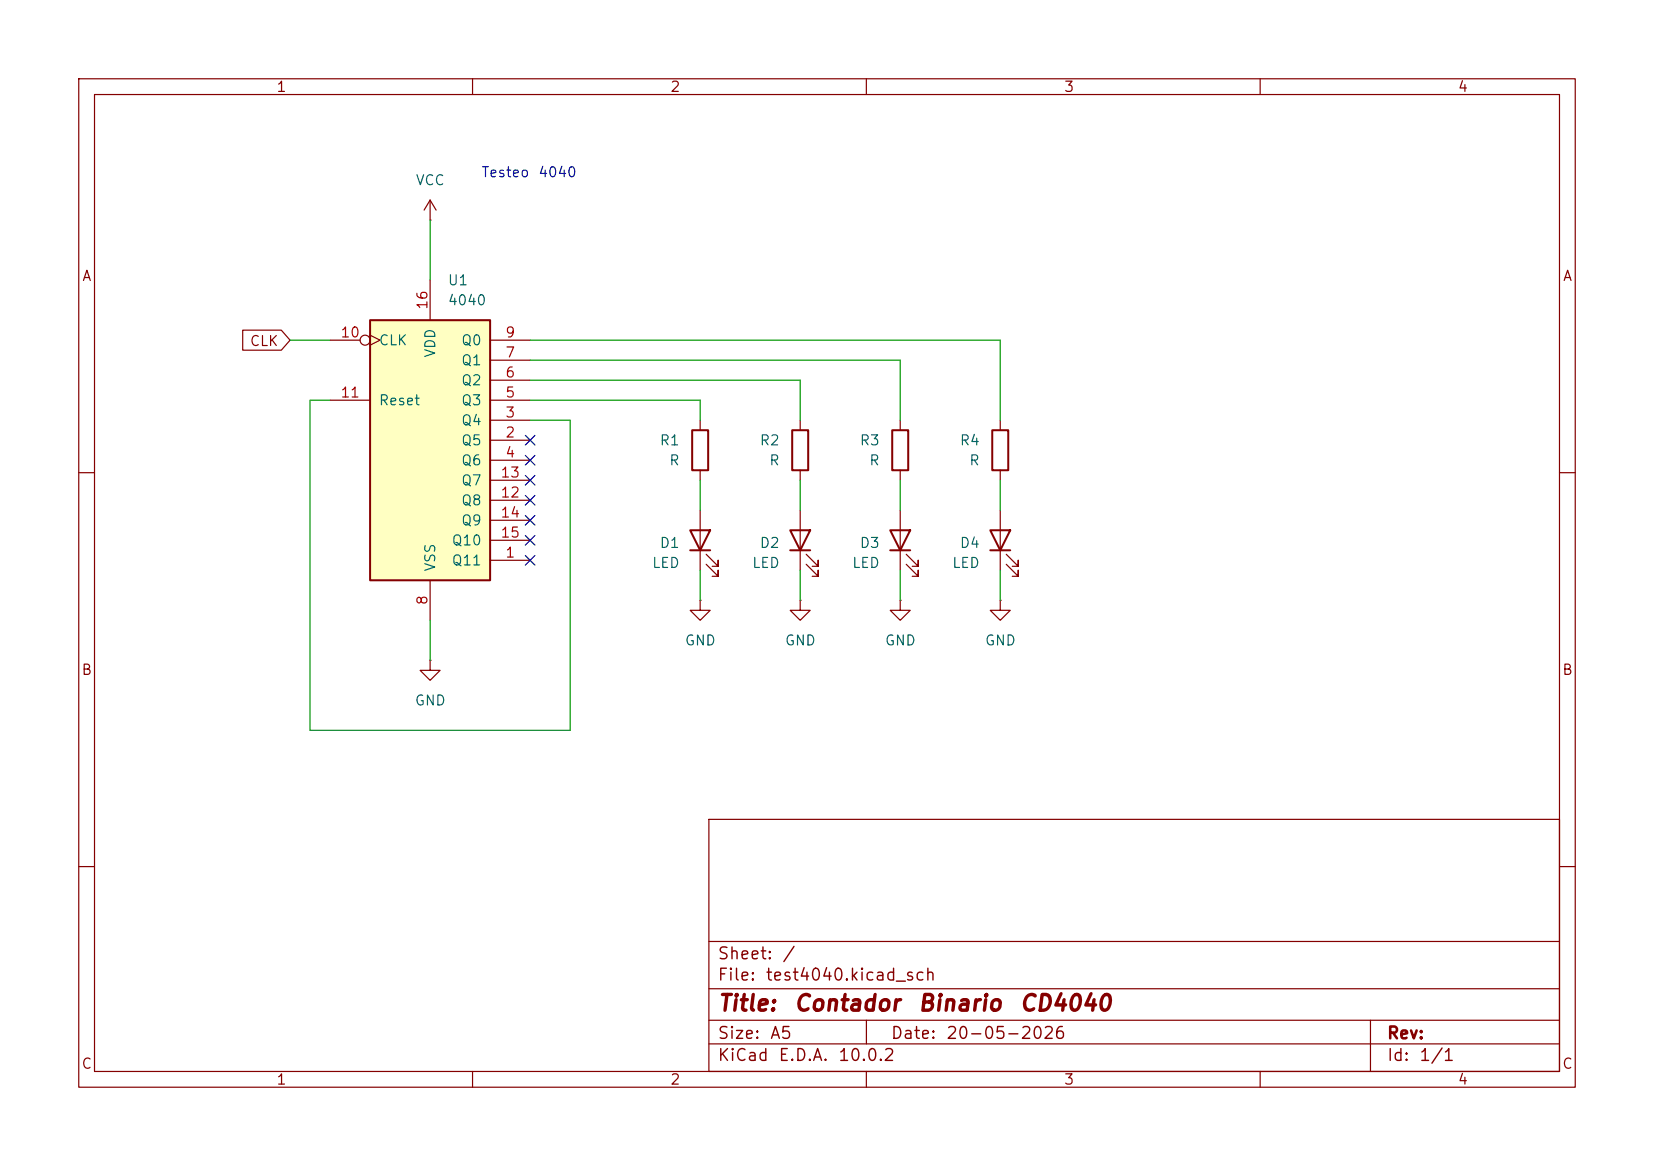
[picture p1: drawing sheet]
<svg xmlns="http://www.w3.org/2000/svg" width="210mm" height="148mm" viewBox="0 0 210 148" stroke-linecap="round" stroke-linejoin="round" font-family="sans-serif">
<g fill="none" stroke="#840000" stroke-width=".15">
<path d="M10 10h190v128h-190zM12 12h186v124h-186zM60 10v2M110 10v2M160 10v2M88.9 53.3v1.3M88.9 59.7v1.3M101.6 53.3v1.3M101.6 59.7v1.3M114.3 53.3v1.3M114.3 59.7v1.3M127 53.3v1.3"/>
<path d="M127 59.7v1.3M10 60h2M88.9 76.2v1.3h1.3l-1.3 1.2-1.3-1.2h1.3M88.9 76.2h.1M88.9 64.8v7.6M89.7 71.6l1.5 1.6v-.8v.8h-.8M89.7 70.4l1.5 1.5v-.8v.8h-.8M101.6 76.2v1.3h1.3l-1.3 1.2-1.3-1.2h1.3M101.6 76.2h.1M101.6 64.8v7.6M102.4 71.6l1.5 1.6v-.8v.8h-.8M102.4 70.4l1.5 1.5v-.8v.8h-.8"/>
<path d="M114.3 76.2v1.3h1.3l-1.3 1.2-1.3-1.2h1.3M114.3 76.2h.1M114.3 64.8v7.6M115.1 71.6l1.5 1.6v-.8v.8h-.8M115.1 70.4l1.5 1.5v-.8v.8h-.8M127 76.2v1.3h1.3l-1.3 1.2-1.3-1.2h1.3M127 76.2h.1M127 64.8v7.6M127.8 71.6l1.5 1.6v-.8v.8h-.8M127.8 70.4l1.5 1.5v-.8v.8h-.8M198 60h2M10 110h2"/>
<path d="M90 104h108v32h-108zM90 119.5h108M198 110h2M60 136v2M90 132.5h108M90 129.5h108M90 125.5h108M110 136v2M110 129.5v3M160 136v2M174 129.5v6.5"/>
</g>
<path d="M87.9 54.6h2v5.1h-2zM100.6 54.6h2v5.1h-2zM113.3 54.6h2v5.1h-2zM126 54.6h2v5.1h-2zM87.6 67.3h2.6l-1.3 2.6zM87.6 69.9h2.6M100.3 67.3h2.6l-1.3 2.6zM100.3 69.9h2.6M113 67.3h2.6l-1.3 2.6zM113 69.9h2.6M125.7 67.3h2.6l-1.3 2.6zM125.7 69.9h2.6" fill="none" stroke="#840000" stroke-width=".25"/>
<path d="M47 40.6h15.2v33.1h-15.2z" fill="#ffffc2"/>
<path d="M47 40.6h15.2v33.1h-15.2z" fill="none" stroke="#840000" stroke-width=".25"/>
<g fill="none" stroke="#840000" stroke-width=".15">
<path d="M54.6 27.9h.1M54.6 25.4v2.5M54.6 35.6v5M54.6 25.4l-.8 1.3M54.6 25.4l.8 1.3M30.8 41.9h4.9l1.1 1.3-1.1 1.3h-4.9zM41.9 50.8h5.1M41.9 43.2h3.8M47 42.5l1.3 .7-1.3 .6M62.2 55.9h5.1M62.2 53.3h5.1M62.2 58.4h5.1"/>
<path d="M62.2 50.8h5.1M62.2 48.3h5.1M62.2 45.7h5.1M62.2 43.2h5.1M54.6 73.7v5M62.2 71.1h5.1M62.2 63.5h5.1M62.2 61h5.1M62.2 66h5.1M62.2 68.6h5.1M54.6 83.8v1.3h1.3l-1.3 1.3-1.3-1.3h1.3M54.6 83.8h.1"/>
<circle cx="46.4" cy="43.2" r=".63"/>
</g>
<g fill="none" stroke="#009600" stroke-width=".15">
<path d="M54.6 27.9v7.7M36.8 43.2h5.1M41.9 50.8h-2.5v41.9h33v-39.4h-5.1M67.3 45.7h47v7.6M67.3 48.3h34.3v5M67.3 43.2h59.7v10.1M67.3 50.8h21.6v2.5M54.6 78.7v5.1M88.9 61v3.8M88.9 72.4v3.8M101.6 61v3.8M101.6 72.4v3.8"/>
<path d="M114.3 61v3.8M114.3 72.4v3.8M127 61v3.8M127 72.4v3.8"/>
</g>
<g fill="none" stroke="#000084" stroke-width=".15">
<path d="M66.7 55.3l1.2 1.2M66.7 57.8l1.2 1.2M67.9 55.3l-1.2 1.2M67.9 57.8l-1.2 1.2M66.7 70.5l1.2 1.2M66.7 62.9l1.2 1.2M66.7 65.4l1.2 1.2M66.7 68l1.2 1.2M66.7 60.4l1.2 1.2M67.9 70.5l-1.2 1.2M67.9 62.9l-1.2 1.2M67.9 65.4l-1.2 1.2"/>
<path d="M67.9 68l-1.2 1.2M67.9 60.4l-1.2 1.2"/>
</g>
<g font-size="2" fill="#840000">
<text x="91" y="128.8">Title:</text>
<text x="100.7" y="128.8">Contador</text>
<text x="116.4" y="128.8">Binario</text>
<text x="129.3" y="128.8">CD4040</text>
</g>
<g font-size="1.5" fill="#840000">
<text x="91" y="124.9">File:</text>
<text x="91" y="122.2">Sheet:</text>
<text x="97.1" y="124.9">test4040.kicad_sch</text>
<text x="99.2" y="122.2">/</text>
<text x="91" y="135.1">KiCad</text>
<text x="91" y="132.3">Size:</text>
<text x="97.7" y="132.3">A5</text>
<text x="98.7" y="135.1">E.D.A.</text>
<text x="106.3" y="135.1">10.0.2</text>
<text x="113" y="132.3">Date:</text>
<text x="120" y="132.3">20-05-2026</text>
<text x="176" y="132.3">Rev:</text>
<text x="176" y="135.1">Id:</text>
<text x="180.1" y="135.1">1/1</text>
</g>
<g font-size="1.3" fill="#840000">
<text x="35" y="12">1</text>
<text x="85" y="12">2</text>
<text x="135" y="12">3</text>
<text x="185" y="12">4</text>
<text x="10.3" y="36">A</text>
<text x="198.4" y="36">A</text>
<text x="31.6" y="44.2">CLK</text>
<text x="10.3" y="86">B</text>
<text x="198.3" y="86">B</text>
<text x="10.3" y="136">C</text>
<text x="198.3" y="136">C</text>
<text x="35" y="138">1</text>
<text x="85" y="138">2</text>
<text x="135" y="138">3</text>
<text x="185" y="138">4</text>
</g>
<g font-size="1.3" fill="#006464">
<text x="52.7" y="23.8">VCC</text>
<text x="56.8" y="36.5">U1</text>
<text x="56.8" y="39.1">4040</text>
<text x="48" y="44.2">CLK</text>
<text x="55.6" y="45.5" transform="rotate(-90 55.6 45.5)">VDD</text>
<text x="58.5" y="46.7">Q1</text>
<text x="58.5" y="44.2">Q0</text>
<text x="48" y="51.8">Reset</text>
<text x="58.5" y="51.8">Q3</text>
<text x="58.5" y="49.2">Q2</text>
<text x="58.5" y="56.9">Q5</text>
<text x="58.5" y="54.3">Q4</text>
<text x="58.5" y="59.4">Q6</text>
<text x="83.7" y="56.9">R1</text>
<text x="84.9" y="59.4">R</text>
<text x="96.4" y="56.9">R2</text>
<text x="97.6" y="59.4">R</text>
<text x="109.1" y="56.9">R3</text>
<text x="110.3" y="59.4">R</text>
<text x="121.8" y="56.9">R4</text>
<text x="123" y="59.4">R</text>
<text x="58.5" y="64.5">Q8</text>
<text x="58.5" y="61.9">Q7</text>
<text x="57.3" y="69.6">Q10</text>
<text x="58.5" y="67">Q9</text>
<text x="83.7" y="69.9">D1</text>
<text x="96.4" y="69.9">D2</text>
<text x="109.1" y="69.9">D3</text>
<text x="121.8" y="69.9">D4</text>
<text x="55.6" y="72.6" transform="rotate(-90 55.6 72.6)">VSS</text>
<text x="57.3" y="72.1">Q11</text>
<text x="82.7" y="72.4">LED</text>
<text x="95.4" y="72.4">LED</text>
<text x="108.1" y="72.4">LED</text>
<text x="120.8" y="72.4">LED</text>
<text x="86.9" y="82.3">GND</text>
<text x="99.6" y="82.3">GND</text>
<text x="112.3" y="82.3">GND</text>
<text x="125" y="82.3">GND</text>
<text x="52.6" y="89.9">GND</text>
</g>
<g font-size="1.3" fill="#0000c2">
<text x="61" y="22.8">Testeo</text>
<text x="68.2" y="22.8">4040</text>
</g>
<g font-size="1.3" fill="#a90000">
<text x="54.6" y="39.4" transform="rotate(-90 54.6 39.4)">16</text>
<text x="43.1" y="43.2">10</text>
<text x="64.1" y="45.7">7</text>
<text x="64.1" y="43.2">9</text>
<text x="43.1" y="50.8">11</text>
<text x="64.1" y="53.3">3</text>
<text x="64.1" y="50.8">5</text>
<text x="64.1" y="48.2">6</text>
<text x="64.1" y="55.9">2</text>
<text x="64.1" y="58.4">4</text>
<text x="63.5" y="63.5">12</text>
<text x="63.5" y="60.9">13</text>
<text x="63.5" y="66">14</text>
<text x="63.5" y="68.6">15</text>
<text x="64.1" y="71.1">1</text>
<text x="54.6" y="76.9" transform="rotate(-90 54.6 76.9)">8</text>
</g>
</svg>
